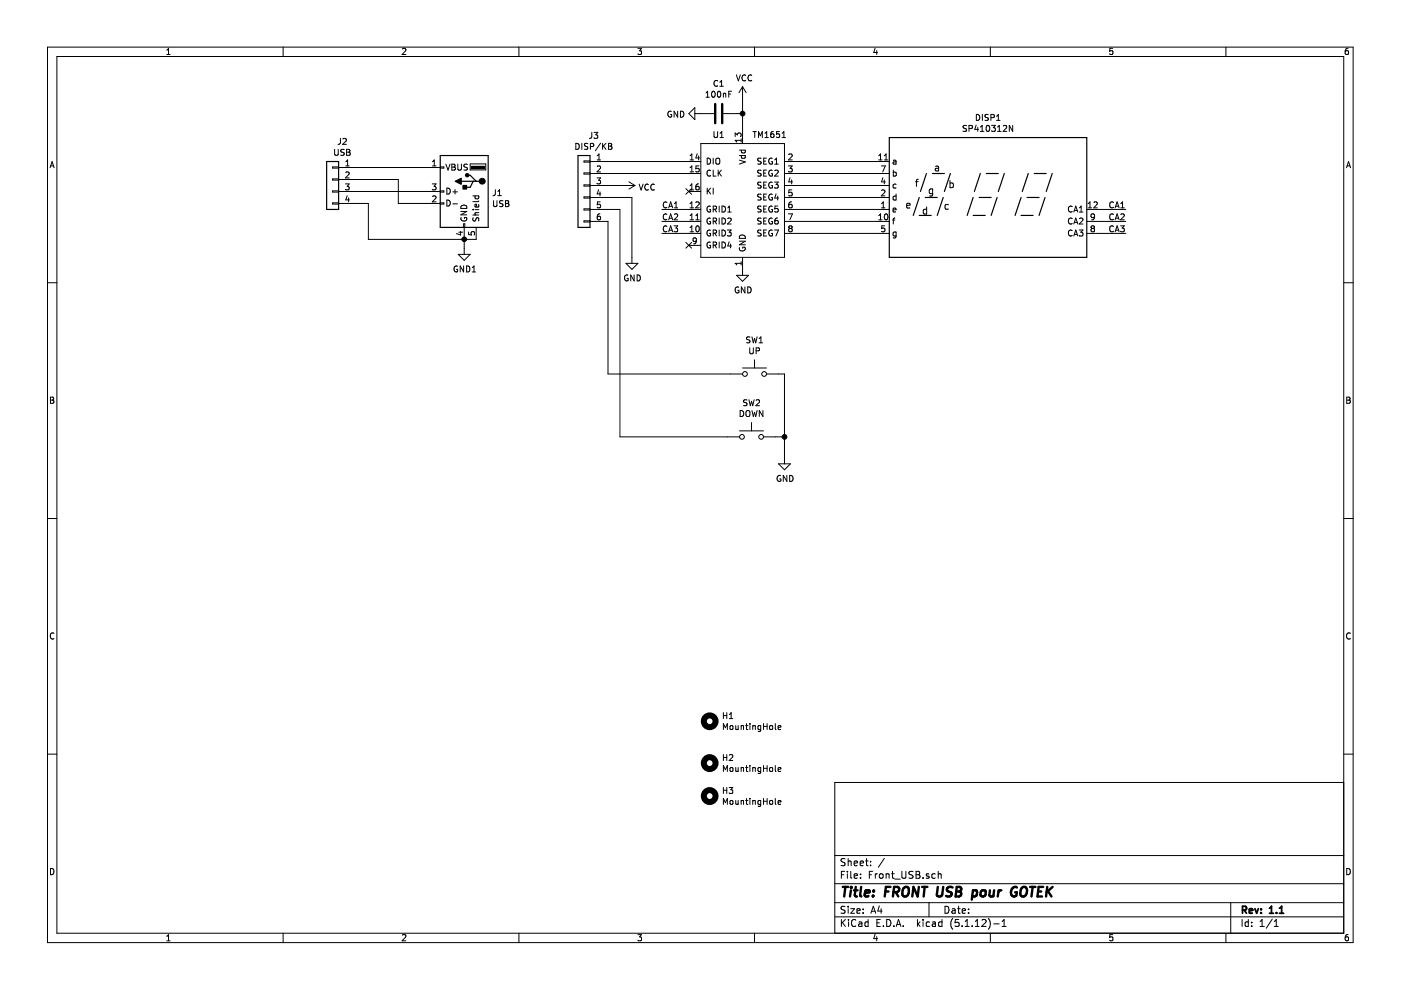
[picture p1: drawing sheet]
EESchema Schematic File Version 4
EELAYER 30 0
EELAYER END
$Descr A4 11693 8268
encoding utf-8
Sheet 1 1
Title "FRONT USB pour GOTEK"
Date ""
Rev "1.1"
Comp ""
Comment1 ""
Comment2 ""
Comment3 ""
Comment4 ""
$EndDescr
$Comp
L Connector:USB_A J1
U 1 1
P 3875 1600
F 0 "J1" H 3645 1589 50  0000 R CNN
F 1 "USB" H 3645 1498 50  0000 R CNN
F 2 "Connector_USB:USB_A_Vertical" H 4025 1550 50  0001 C CNN
F 3 " ~" H 4025 1550 50  0001 C CNN
	1    3875 1600
	-1   0    0    -1  
$EndComp
$Comp
L Switch:SW_Push SW2
U 1 1
P 6275 3650
F 0 "SW2" H 6275 3935 50  0000 C CNN
F 1 "DOWN" H 6275 3844 50  0000 C CNN
F 2 "Button_Switch_THT:SW_PUSH_6mm" H 6275 3850 50  0001 C CNN
F 3 "~" H 6275 3850 50  0001 C CNN
	1    6275 3650
	1    0    0    -1  
$EndComp
$Comp
L Switch:SW_Push SW1
U 1 1
P 6300 3125
F 0 "SW1" H 6300 3410 50  0000 C CNN
F 1 "UP" H 6300 3319 50  0000 C CNN
F 2 "Button_Switch_THT:SW_PUSH_6mm" H 6300 3325 50  0001 C CNN
F 3 "~" H 6300 3325 50  0001 C CNN
	1    6300 3125
	1    0    0    -1  
$EndComp
$Comp
L Mechanical:MountingHole H1
U 1 1
P 5925 6025
F 0 "H1" H 6025 6071 50  0000 L CNN
F 1 "MountingHole" H 6025 5980 50  0000 L CNN
F 2 "MountingHole:MountingHole_4.3mm_M4" H 5925 6025 50  0001 C CNN
F 3 "~" H 5925 6025 50  0001 C CNN
	1    5925 6025
	1    0    0    -1  
$EndComp
$Comp
L Mechanical:MountingHole H2
U 1 1
P 5925 6375
F 0 "H2" H 6025 6421 50  0000 L CNN
F 1 "MountingHole" H 6025 6330 50  0000 L CNN
F 2 "MountingHole:MountingHole_4.3mm_M4" H 5925 6375 50  0001 C CNN
F 3 "~" H 5925 6375 50  0001 C CNN
	1    5925 6375
	1    0    0    -1  
$EndComp
$Comp
L Display_Character:SP410312N DISP1
U 1 1
P 8425 1650
F 0 "DISP1" H 8250 2317 50  0000 C CNN
F 1 "SP410312N" H 8250 2226 50  0000 C CNN
F 2 "Display_7Segment:SP410312SPN" H 8425 1050 50  0001 C CNN
F 3 "" H 7995 1680 50  0001 C CNN
	1    8425 1650
	1    0    0    -1  
$EndComp
$Comp
L Driver_Display:TM1651 U1
U 1 1
P 6200 1650
F 0 "U1" H 6000 2175 50  0000 C CNN
F 1 "TM1651" H 6425 2175 50  0000 C CNN
F 2 "Package_SO:SO-16_3.9x9.9mm_P1.27mm" H 6100 1550 50  0001 C CNN
F 3 "" H 6100 1550 50  0001 C CNN
	1    6200 1650
	1    0    0    -1  
$EndComp
Wire Wire Line
	6650 1350 7325 1350
Wire Wire Line
	6650 1450 7325 1450
Wire Wire Line
	6650 1550 7325 1550
Wire Wire Line
	6650 1650 7325 1650
Wire Wire Line
	6650 1750 7325 1750
Wire Wire Line
	6650 1850 7325 1850
Wire Wire Line
	6650 1950 7325 1950
Wire Wire Line
	9175 1750 9400 1750
Wire Wire Line
	9175 1850 9400 1850
Wire Wire Line
	9175 1950 9400 1950
Text Label 9400 1750 2    50   ~ 0
CA1
Text Label 9400 1850 2    50   ~ 0
CA2
Text Label 9400 1950 2    50   ~ 0
CA3
Wire Wire Line
	5750 1750 5525 1750
Wire Wire Line
	5750 1850 5525 1850
Wire Wire Line
	5750 1950 5525 1950
Text Label 5525 1750 0    50   ~ 0
CA1
Text Label 5525 1850 0    50   ~ 0
CA2
Text Label 5525 1950 0    50   ~ 0
CA3
NoConn ~ 5750 2050
NoConn ~ 5750 1600
$Comp
L Connector_Generic:Conn_01x04 J2
U 1 1
P 2775 1500
F 0 "J2" H 2693 1817 50  0000 C CNN
F 1 "USB" H 2693 1726 50  0000 C CNN
F 2 "Connector_PinHeader_2.54mm:PinHeader_1x04_P2.54mm_Vertical" H 2775 1500 50  0001 C CNN
F 3 "~" H 2775 1500 50  0001 C CNN
	1    2775 1500
	-1   0    0    -1  
$EndComp
Wire Wire Line
	3575 1700 3325 1700
Wire Wire Line
	3075 2000 3875 2000
Connection ~ 3875 2000
Wire Wire Line
	3875 2000 3975 2000
Wire Wire Line
	5750 1350 5075 1350
Wire Wire Line
	5750 1450 5075 1450
$Comp
L power:GND #PWR0101
U 1 1
P 6200 2250
F 0 "#PWR0101" H 6200 2000 50  0001 C CNN
F 1 "GND" H 6205 2077 50  0000 C CNN
F 2 "" H 6200 2250 50  0001 C CNN
F 3 "" H 6200 2250 50  0001 C CNN
	1    6200 2250
	1    0    0    -1  
$EndComp
$Comp
L power:GND #PWR0102
U 1 1
P 5275 2150
F 0 "#PWR0102" H 5275 1900 50  0001 C CNN
F 1 "GND" H 5280 1977 50  0000 C CNN
F 2 "" H 5275 2150 50  0001 C CNN
F 3 "" H 5275 2150 50  0001 C CNN
	1    5275 2150
	1    0    0    -1  
$EndComp
$Comp
L power:VCC #PWR0103
U 1 1
P 6200 825
F 0 "#PWR0103" H 6200 675 50  0001 C CNN
F 1 "VCC" H 6215 998 50  0000 C CNN
F 2 "" H 6200 825 50  0001 C CNN
F 3 "" H 6200 825 50  0001 C CNN
	1    6200 825 
	1    0    0    -1  
$EndComp
$Comp
L power:VCC #PWR0104
U 1 1
P 5200 1550
F 0 "#PWR0104" H 5200 1400 50  0001 C CNN
F 1 "VCC" V 5215 1678 50  0000 L CNN
F 2 "" H 5200 1550 50  0001 C CNN
F 3 "" H 5200 1550 50  0001 C CNN
	1    5200 1550
	0    1    1    0   
$EndComp
Wire Wire Line
	5200 1550 5075 1550
Wire Wire Line
	6200 825  6200 950 
$Comp
L Device:C C1
U 1 1
P 6000 950
F 0 "C1" V 5748 950 50  0000 C CNN
F 1 "100nF" V 5839 950 50  0000 C CNN
F 2 "Capacitor_SMD:C_0805_2012Metric" H 6038 800 50  0001 C CNN
F 3 "~" H 6000 950 50  0001 C CNN
	1    6000 950 
	0    1    1    0   
$EndComp
$Comp
L power:GND #PWR0105
U 1 1
P 5850 950
F 0 "#PWR0105" H 5850 700 50  0001 C CNN
F 1 "GND" V 5855 822 50  0000 R CNN
F 2 "" H 5850 950 50  0001 C CNN
F 3 "" H 5850 950 50  0001 C CNN
	1    5850 950 
	0    1    1    0   
$EndComp
Wire Wire Line
	6150 950  6200 950 
Connection ~ 6200 950 
Wire Wire Line
	6200 950  6200 1100
$Comp
L power:GND #PWR01
U 1 1
P 6550 3825
F 0 "#PWR01" H 6550 3575 50  0001 C CNN
F 1 "GND" H 6555 3652 50  0000 C CNN
F 2 "" H 6550 3825 50  0001 C CNN
F 3 "" H 6550 3825 50  0001 C CNN
	1    6550 3825
	1    0    0    -1  
$EndComp
Wire Wire Line
	6550 3825 6550 3650
Wire Wire Line
	6550 3125 6500 3125
Wire Wire Line
	6475 3650 6550 3650
Connection ~ 6550 3650
Wire Wire Line
	6550 3650 6550 3125
$Comp
L Connector_Generic:Conn_01x06 J3
U 1 1
P 4875 1550
F 0 "J3" H 4793 1967 50  0000 C CNN
F 1 "DISP/KB" H 4793 1876 50  0000 C CNN
F 2 "Connector_PinHeader_2.54mm:PinHeader_1x06_P2.54mm_Vertical" H 4875 1550 50  0001 C CNN
F 3 "~" H 4875 1550 50  0001 C CNN
	1    4875 1550
	-1   0    0    -1  
$EndComp
Wire Wire Line
	5275 1650 5075 1650
Wire Wire Line
	5275 1650 5275 2150
Wire Wire Line
	5075 1750 5175 1750
Wire Wire Line
	6075 3650 5175 3650
Wire Wire Line
	5075 1850 5075 3125
Wire Wire Line
	5075 3125 6100 3125
Wire Wire Line
	5175 1750 5175 3650
Wire Wire Line
	3875 2000 3875 2075
Wire Wire Line
	3575 1400 2975 1400
Wire Wire Line
	2975 1700 3075 1700
Wire Wire Line
	3075 1700 3075 2000
$Comp
L Mechanical:MountingHole H3
U 1 1
P 5925 6650
F 0 "H3" H 6025 6696 50  0000 L CNN
F 1 "MountingHole" H 6025 6605 50  0000 L CNN
F 2 "MountingHole:MountingHole_2.2mm_M2" H 5925 6650 50  0001 C CNN
F 3 "~" H 5925 6650 50  0001 C CNN
	1    5925 6650
	1    0    0    -1  
$EndComp
Wire Wire Line
	2975 1500 3325 1500
Wire Wire Line
	3325 1500 3325 1700
Wire Wire Line
	2975 1600 3575 1600
$Comp
L power:GND1 #PWR?
U 1 1
P 3875 2075
F 0 "#PWR?" H 3875 1825 50  0001 C CNN
F 1 "GND1" H 3880 1902 50  0000 C CNN
F 2 "" H 3875 2075 50  0001 C CNN
F 3 "" H 3875 2075 50  0001 C CNN
	1    3875 2075
	1    0    0    -1  
$EndComp
$EndSCHEMATC
